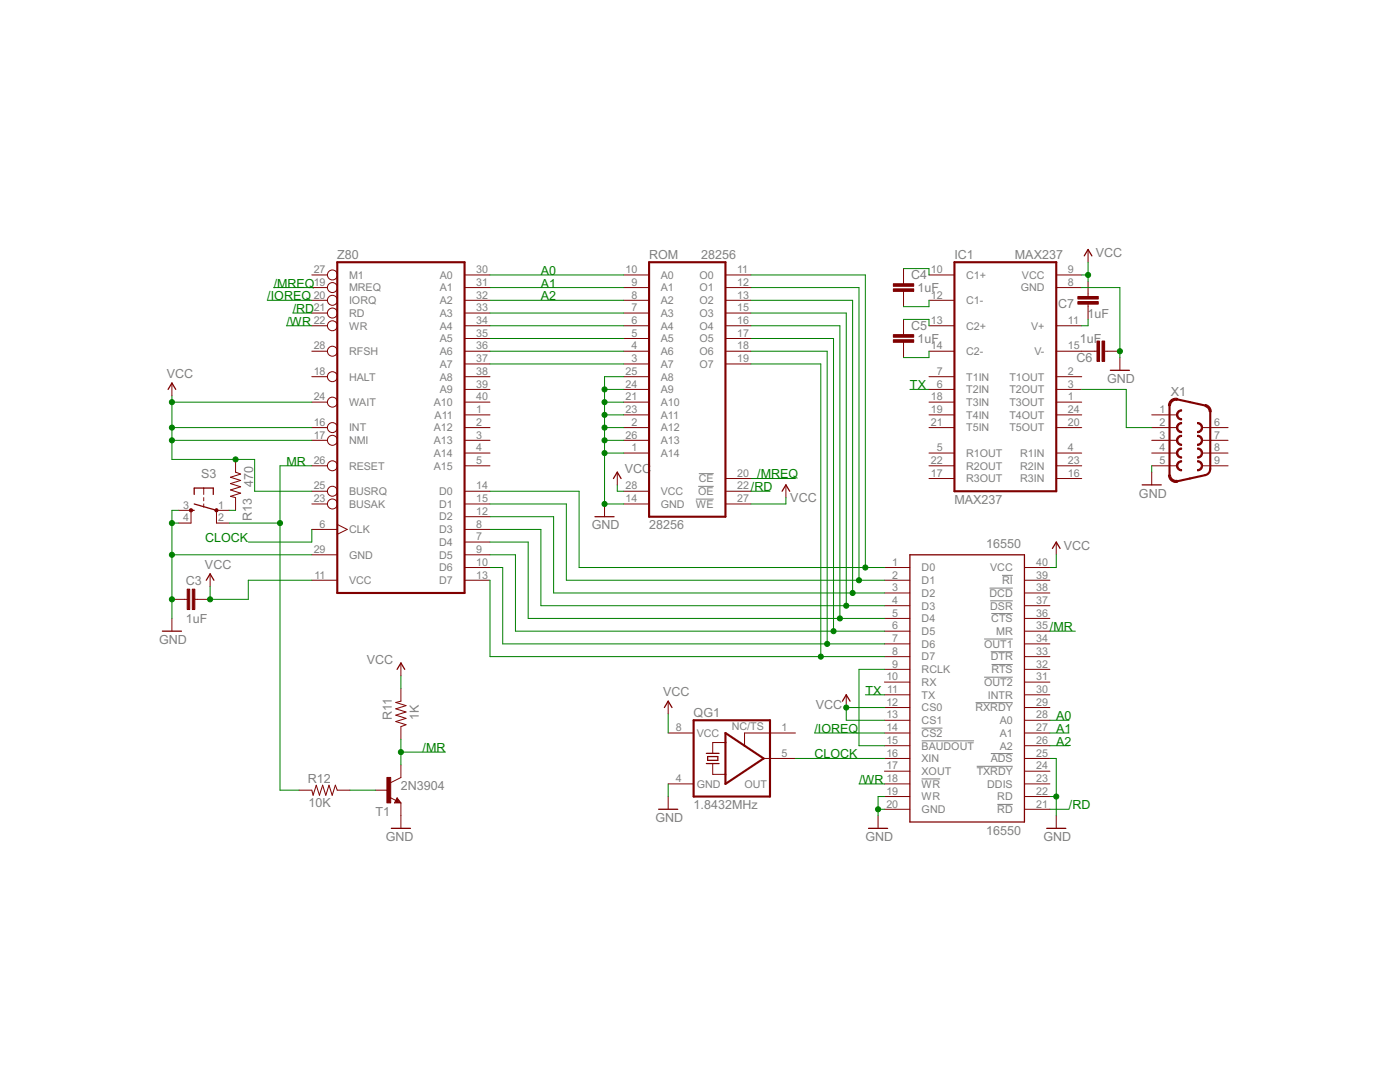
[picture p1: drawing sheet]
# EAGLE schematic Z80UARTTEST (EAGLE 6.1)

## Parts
C3  1uF  CAP  [E5-5]
C4  1uF  CAP  [E5-5]
C5  1uF  CAP  [E5-5]
C6  1uF  CAP  [E5-5]
C7  1uF  CAP  [E5-5]
IC1  MAX237  [DIL24-3]
QG1  1.8432MHz  XO-8  [DIL08S]
R11  1K  RESISTORPTH-1/4W  [AXIAL-0.4]
R12  10K  RESISTORPTH-1/4W  [AXIAL-0.4]
R13  470  RESISTORPTH-1/4W  [AXIAL-0.4]
ROM  28256  [DIL28]
S3  TAC_SWITCHPTH  [TACTILE-PTH]
T1  2N3904  [TO92]
U$1  16550  [DIL40]
X1  DB9FEMALE  [DB9]
Z80  Z80CPU  [DIL40]

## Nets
/IOREQ: U$1.14(!CS2) Z80.20(IORQ)
/MR: R11.P$1 T1.1(C) U$1.35(MR)
/MREQ: ROM.20(!CE) Z80.19(MREQ)
/RD: ROM.22(!OE) U$1.21(!RD) Z80.21(RD)
/WR: U$1.18(!WR) Z80.22(WR)
A0: ROM.10(A0) U$1.28(A0) Z80.30(A0)
A1: ROM.9(A1) U$1.27(A1) Z80.31(A1)
A2: ROM.8(A2) U$1.26(A2) Z80.32(A2)
CLOCK: QG1.5(OUT) U$1.16(XIN) Z80.6(CLK)
GND: C3.- C6.+ IC1.8(GND) QG1.4(GND) ROM.1(A14) ROM.2(A12) ROM.14(GND) ROM.21(A10) ROM.23(A11) ROM.24(A9) ROM.25(A8) ROM.26(A13) S3.3 S3.4 T1.3(E) U$1.19(WR) U$1.20(GND) U$1.22(RD) U$1.25(!ADS) X1.5 Z80.29(GND)
MR: R12.P$2 S3.2 Z80.26(RESET)
N$1: U$1.9(RCLK) U$1.15(!BAUDOUT)
N$5: ROM.11(O0) U$1.1(D0) Z80.14(D0)
N$6: C4.+ IC1.10(C1+)
N$7: C4.- IC1.12(C1-)
N$8: C5.+ IC1.13(C2+)
N$9: C5.- IC1.14(C2-)
N$10: C6.- IC1.15(V-)
N$11: C7.+ IC1.11(V+)
N$12: ROM.12(O1) U$1.2(D1) Z80.15(D1)
N$13: IC1.3(T2OUT) X1.2
N$14: ROM.13(O2) U$1.3(D2) Z80.12(D2)
N$15: ROM.15(O3) U$1.4(D3) Z80.8(D3)
N$16: ROM.16(O4) U$1.5(D4) Z80.7(D4)
N$17: ROM.17(O5) U$1.6(D5) Z80.9(D5)
N$18: ROM.18(O6) U$1.7(D6) Z80.10(D6)
N$19: ROM.19(O7) U$1.8(D7) Z80.13(D7)
N$24: ROM.7(A3) Z80.33(A3)
N$25: ROM.6(A4) Z80.34(A4)
N$26: ROM.5(A5) Z80.35(A5)
N$27: ROM.4(A6) Z80.36(A6)
N$28: ROM.3(A7) Z80.37(A7)
N$29: R12.P$1 T1.2(B)
N$39: R13.P$2 S3.1
TX: IC1.6(T2IN) U$1.11(TX)
VCC: C3.+ C7.- IC1.9(VCC) QG1.8(VCC) R11.P$2 R13.P$1 ROM.27(!WE) ROM.28(VCC) U$1.12(CS0) U$1.13(CS1) U$1.40(VCC) Z80.11(VCC) Z80.16(INT) Z80.17(NMI) Z80.24(WAIT) Z80.25(BUSRQ)
Unconnected: IC1.1(T3OUT) IC1.2(T1OUT) IC1.4(R1IN) IC1.5(R1OUT) IC1.7(T1IN) IC1.16(R3IN) IC1.17(R3OUT) IC1.18(T3IN) IC1.19(T4IN) IC1.20(T5OUT) IC1.21(T5IN) IC1.22(R2OUT) IC1.23(R2IN) IC1.24(T4OUT) QG1.1(TS) U$1.10(RX) U$1.17(XOUT) U$1.23(DDIS) U$1.24(!TXRDY) U$1.29(!RXRDY) U$1.30(INTR) U$1.31(!OUT2) U$1.32(!RTS) U$1.33(!DTR) U$1.34(!OUT1) U$1.36(!CTS) U$1.37(!DSR) U$1.38(!DCD) U$1.39(!RI) X1.1 X1.3 X1.4 X1.6 X1.7 X1.8 X1.9 Z80.1(A11) Z80.2(A12) Z80.3(A13) Z80.4(A14) Z80.5(A15) Z80.18(HALT) Z80.23(BUSAK) Z80.27(M1) Z80.28(RFSH) Z80.38(A8) Z80.39(A9) Z80.40(A10)

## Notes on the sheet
- A0
- /MREQ | A1
- /IOREQ | A2
- /RD
- /WR
- TX
- MR
- /MREQ
- /RD
- CLOCK
- 16550
- /MR
- TX
- A0
- /IOREQ | A1
- A2
- /MR
- CLOCK
- /WR
- /RD
- 16550
